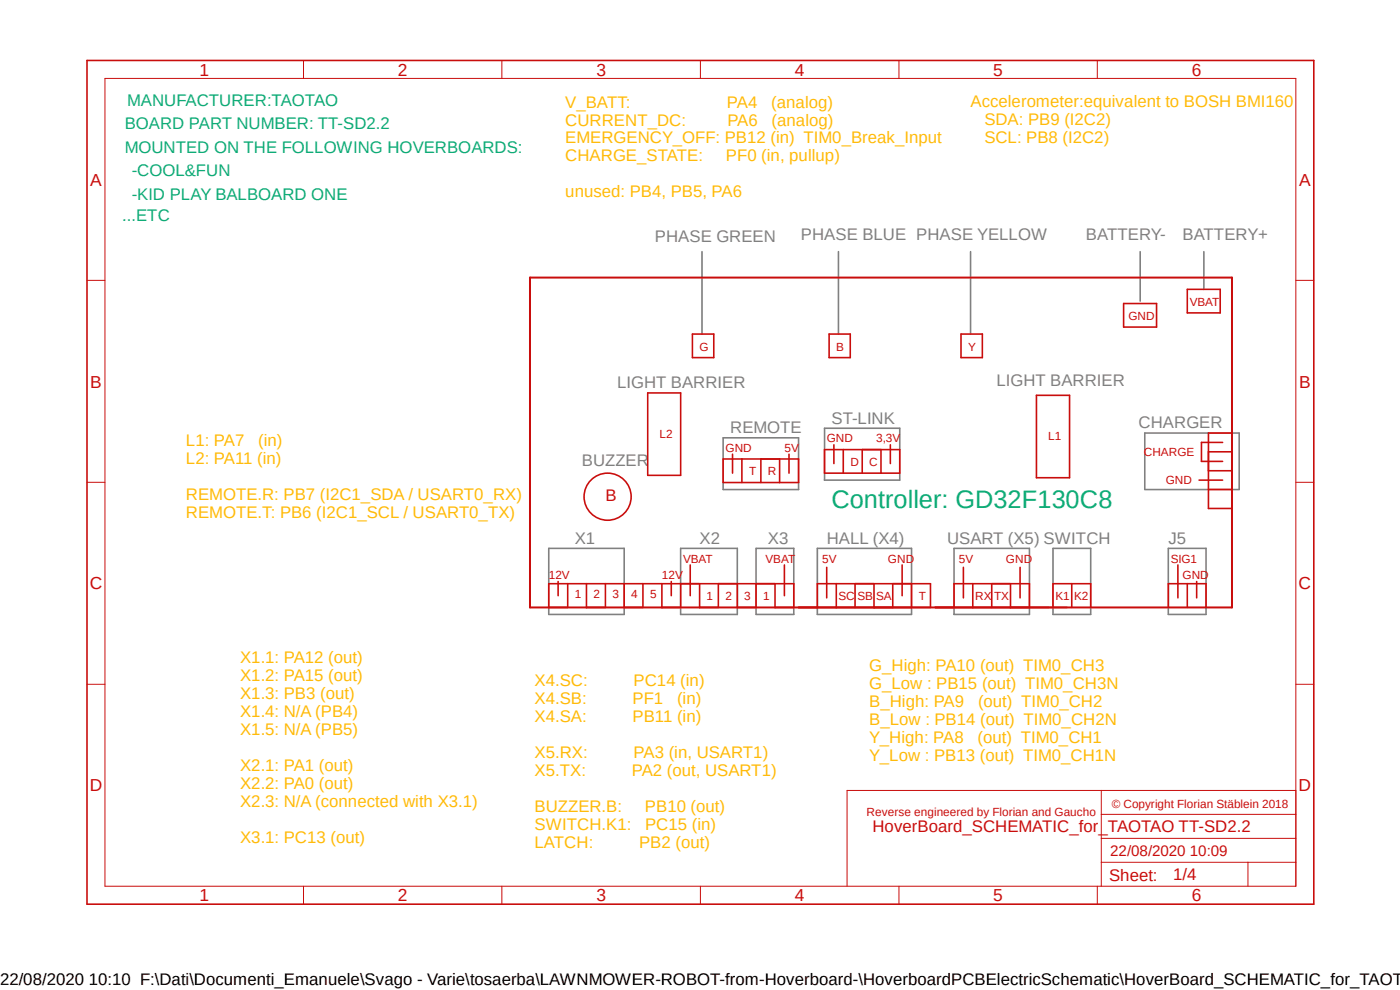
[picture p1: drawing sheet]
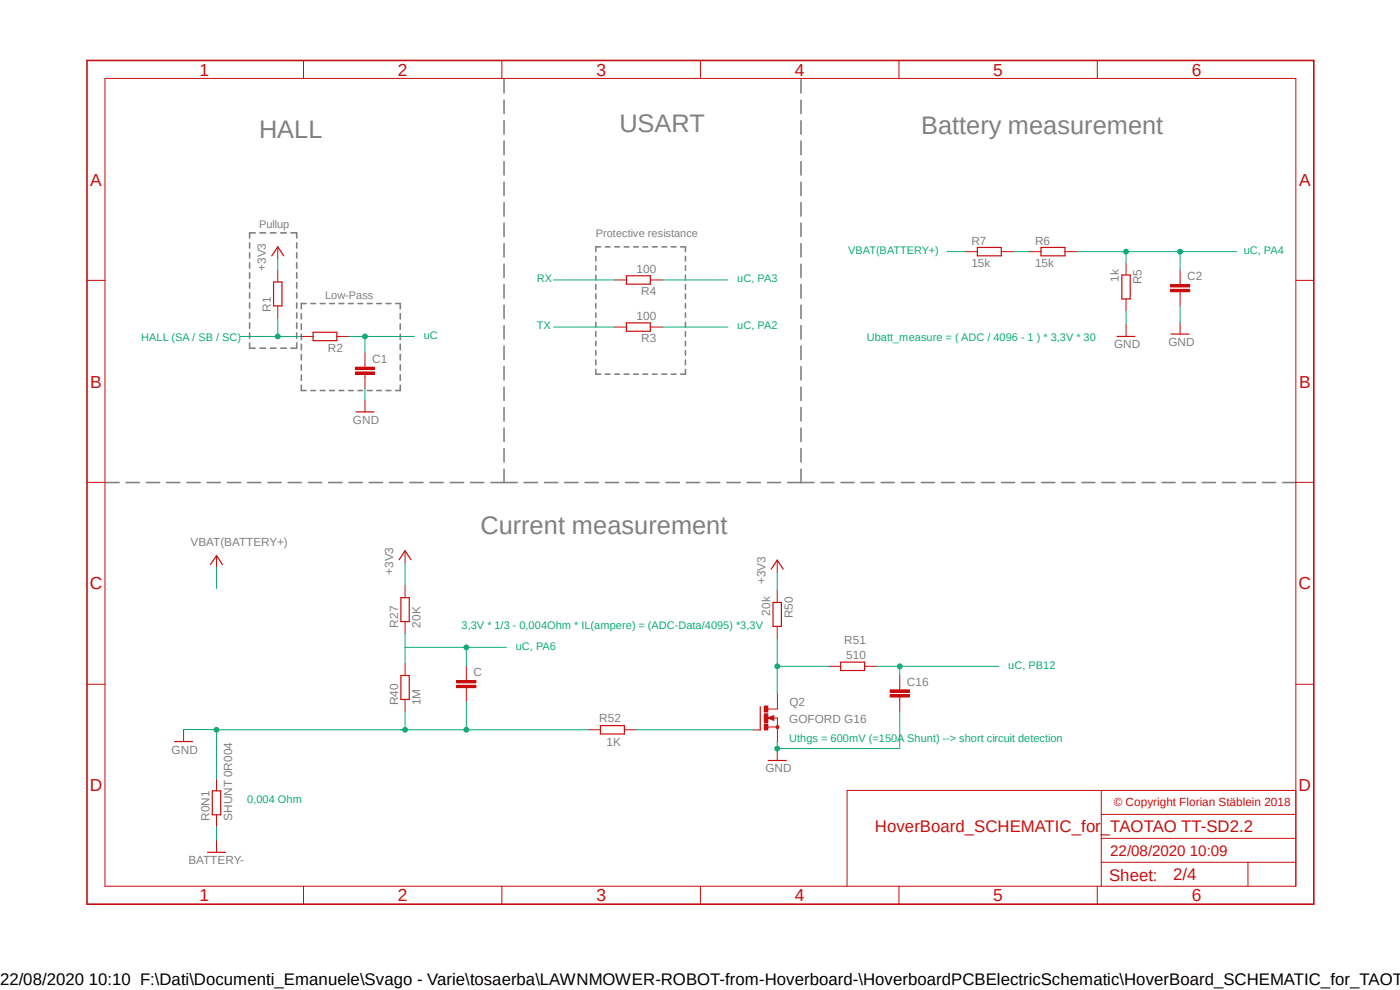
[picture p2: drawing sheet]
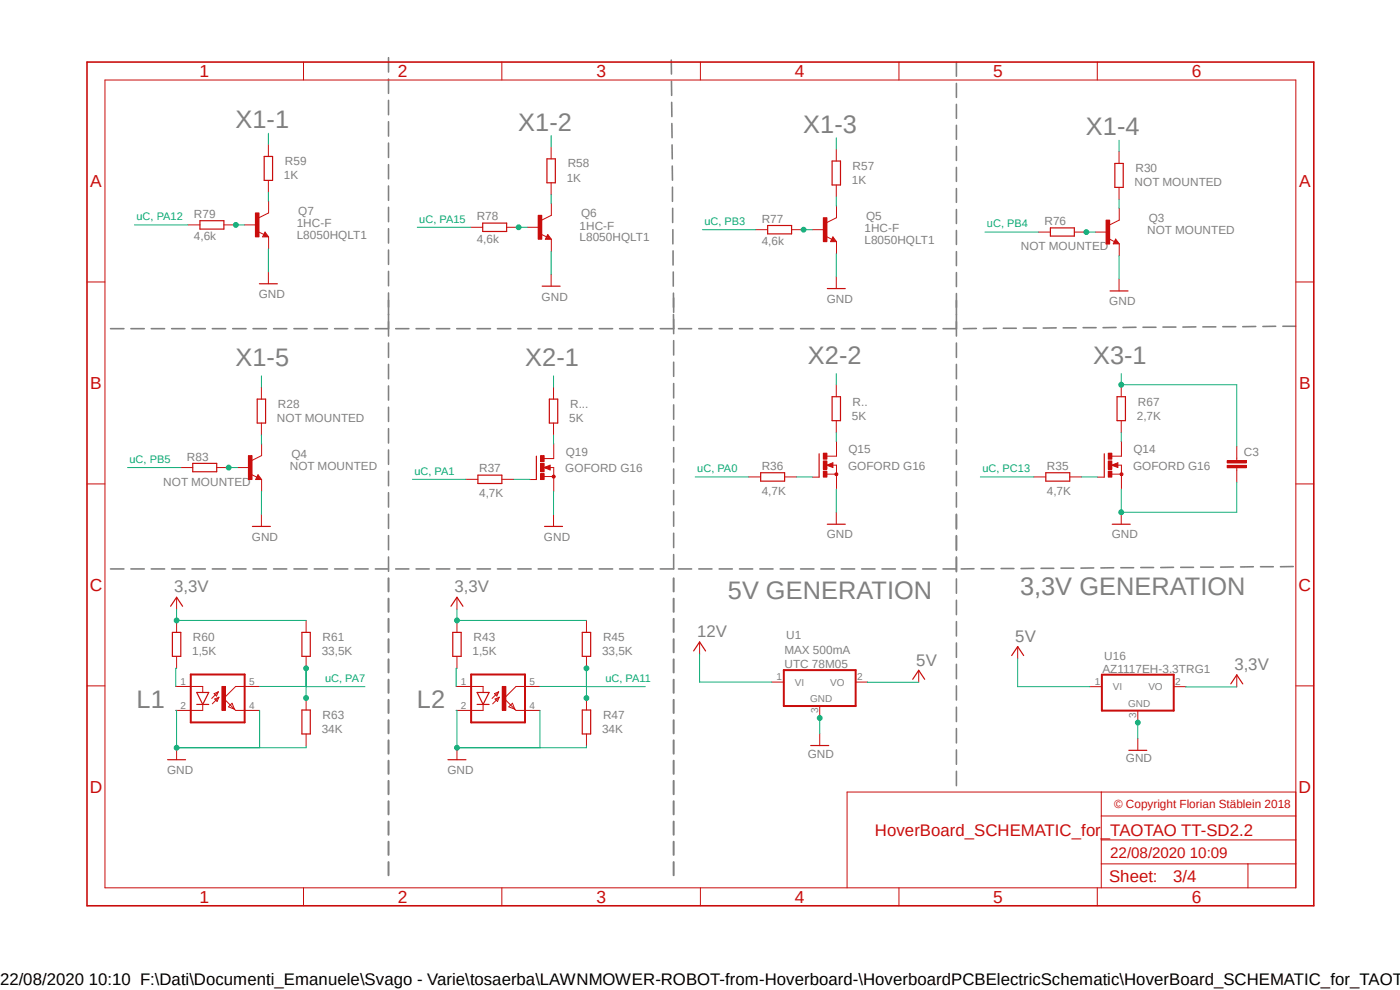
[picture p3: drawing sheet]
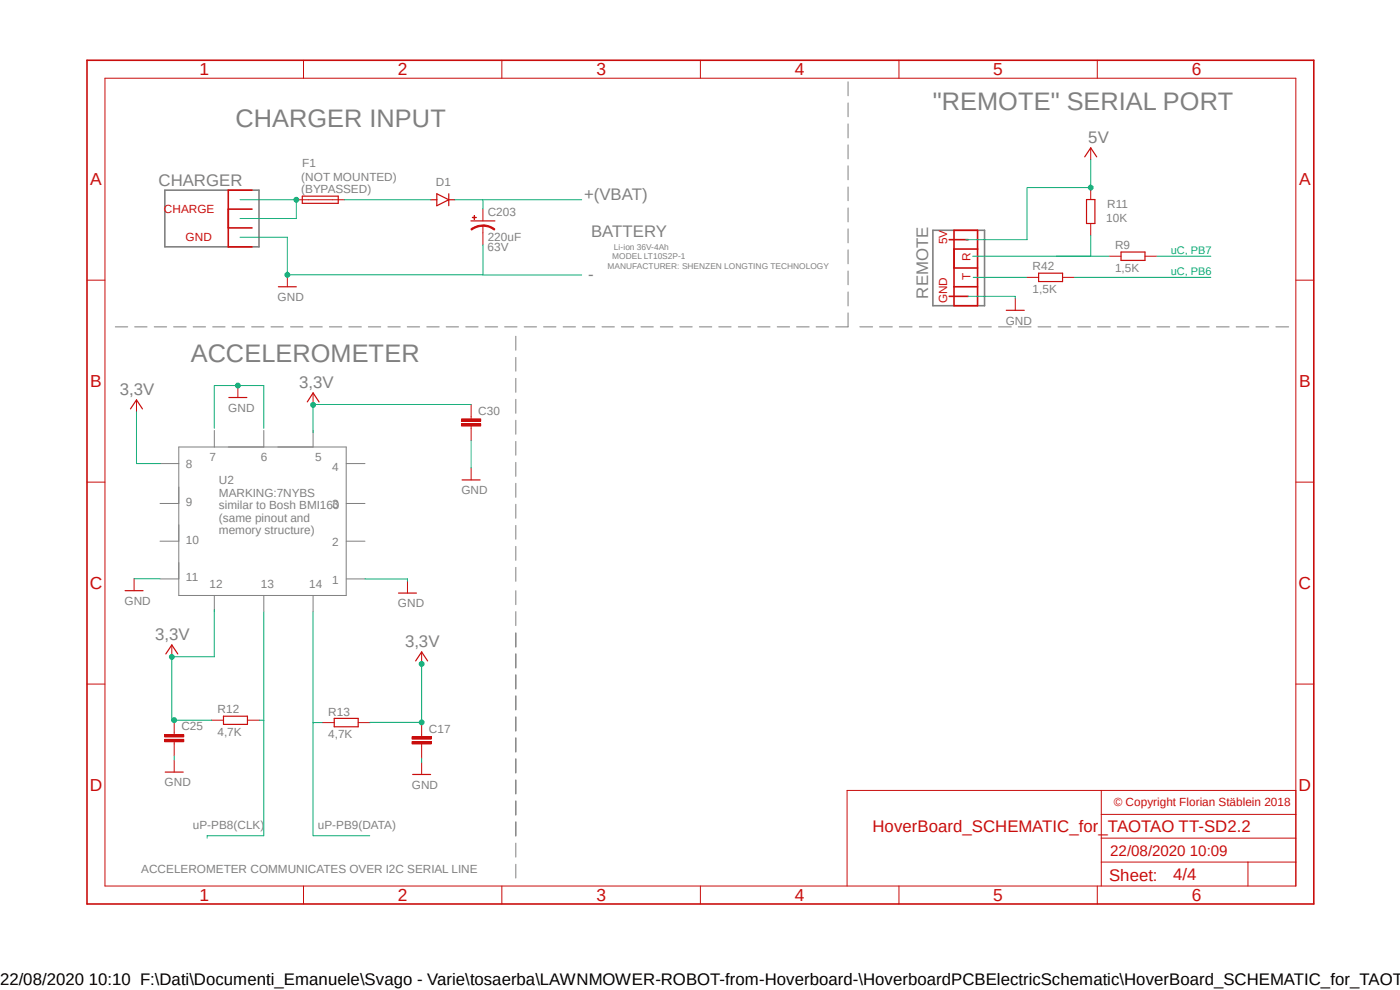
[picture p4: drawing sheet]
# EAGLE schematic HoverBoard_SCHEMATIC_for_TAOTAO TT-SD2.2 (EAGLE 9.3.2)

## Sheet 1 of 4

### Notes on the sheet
- MANUFACTURER:TAOTAO
- BOARD PART NUMBER: TT-SD2.2
- Accelerometer:equivalent to BOSH BMI160
     SDA: PB9 (I2C2)
     SCL: PB8 (I2C2)
- MOUNTED ON THE FOLLOWING HOVERBOARDS:
- -COOL&FUN
- V_BATT:                     PA4   (analog)
  CURRENT_DC:         PA6   (analog)
  EMERGENCY_OFF: PB12 (in)  TIM0_Break_Input
  CHARGE_STATE:     PF0 (in, pullup)
  
  unused: PB4, PB5, PA6
- -KID PLAY BALBOARD ONE
- ...ETC
- PHASE GREEN | PHASE BLUE | PHASE YELLOW | BATTERY- | BATTERY+
- VBAT
- GND
- G | B | Y
- LIGHT BARRIER | LIGHT BARRIER
- CHARGER
- ST-LINK
- REMOTE
- L2 | L1
- GND | 3,3V
- CHARGE
- GND | 5V
- BUZZER | D | C
- T | R | GND
- B
- Controller: GD32F130C8
- L1: PA7   (in)
  L2: PA11 (in)
  
  REMOTE.R: PB7 (I2C1_SDA / USART0_RX)
  REMOTE.T: PB6 (I2C1_SCL / USART0_TX)
- X1 | X2 | X3 | HALL (X4) | USART (X5) | SWITCH | J5
- VBAT | VBAT | 5V | GND | 5V | GND | SIG1
- 12V | 12V | GND
- 1 | 2 | 3 | 4 | 5 | 1 | 2 | 3 | 1 | SC | SB | SA | T | RX | TX | K1 | K2
- G_High: PA10 (out)  TIM0_CH3
  G_Low : PB15 (out)  TIM0_CH3N
  B_High: PA9   (out)  TIM0_CH2
  B_Low : PB14 (out)  TIM0_CH2N
  Y_High: PA8   (out)  TIM0_CH1
  Y_Low : PB13 (out)  TIM0_CH1N
- © Copyright Florian Stäblein 2018
- Reverse engineered by Florian and Gaucho
- X1.1: PA12 (out)
  X1.2: PA15 (out)
  X1.3: PB3 (out)
  X1.4: N/A (PB4)
  X1.5: N/A (PB5)
  
  X2.1: PA1 (out)
  X2.2: PA0 (out)
  X2.3: N/A (connected with X3.1)
  
  X3.1: PC13 (out)
- X4.SC:          PC14 (in)
  X4.SB:          PF1   (in)
  X4.SA:          PB11 (in)
  
  X5.RX:          PA3 (in, USART1)
  X5.TX:          PA2 (out, USART1)
  
  BUZZER.B:     PB10 (out)
  SWITCH.K1:   PC15 (in)
  LATCH:          PB2 (out)

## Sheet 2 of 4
Q2 (N-MOSFET_SYMBOL): MDOEL: GOFORD G16

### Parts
C  C-EU025-025X050  [C025-025X050]
C1  C-EU025-025X050  [C025-025X050]
C2  C-EU025-025X050  [C025-025X050]
C16  C-EU025-025X050  [C025-025X050]
R0N1  SHUNT 0R004  R-EU_0207/2V  [0207/2V]
R1  R-EU_0207/2V  [0207/2V]
R2  R-EU_0207/2V  [0207/2V]
R3  100  R-EU_0207/2V  [0207/2V]
R4  100  R-EU_0207/2V  [0207/2V]
R5  1k  R-EU_0207/2V  [0207/2V]
R6  15k  R-EU_0207/2V  [0207/2V]
R7  15k  R-EU_0207/2V  [0207/2V]
R27  20K  R-EU_0207/2V  [0207/2V]
R40  1M  R-EU_0207/2V  [0207/2V]
R50  20k  R-EU_0207/2V  [0207/2V]
R51  510  R-EU_0207/2V  [0207/2V]
R52  1K  R-EU_0207/2V  [0207/2V]

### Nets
+3V3: R1.2 R27.2 R50.1 ; also sheet 3,4
GND: C1.2 C2.2 C16.2 R0N1.1 R0N1.2 R5.2 R40.1 ; also sheet 3,4
N$1: R1.1 R2.2
N$2: C1.1 R2.1
N$3: R4.2
N$4: R4.1
N$5: R3.2
N$6: R3.1
N$7: R7.1
N$8: R6.1 R7.2
N$9: C2.1 R5.1 R6.2
N$10: C.2 R52.2
N$12: R50.2 R51.2
N$13: C16.1 R51.1
N$48: R40.2
N$49: C.1 R27.1
N$62: R52.1

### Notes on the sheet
- HALL | USART | Battery measurement
- Pullup
- Protective resistance
- VBAT(BATTERY+) | uC, PA4
- RX | uC, PA3
- Low-Pass
- TX | uC, PA2
- HALL (SA / SB / SC) | uC | Ubatt_measure = ( ADC / 4096 - 1 ) * 3,3V * 30
- Current measurement
- 3,3V * 1/3 - 0,004Ohm * IL(ampere) = (ADC-Data/4095) *3,3V
- uC, PA6
- uC, PB12
- Uthgs = 600mV (=150A Shunt) --> short circuit detection
- 0,004 Ohm
- © Copyright Florian Stäblein 2018

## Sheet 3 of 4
Q14 (N-MOSFET_SYMBOL): MDOEL: GOFORD G16
Q15 (N-MOSFET_SYMBOL): MDOEL: GOFORD G16
Q19 (N-MOSFET_SYMBOL): MDOEL: GOFORD G16

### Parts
C3  C-EU025-025X050  [C025-025X050]
L  CNY17F  [DIL06]
L1  CNY17F  [DIL06]
Q3  BC849  [SOT23]
Q4  BC849  [SOT23]
Q5  BC849  [SOT23]
Q6  BC849  [SOT23]
Q7  BC849  [SOT23]
R28  NOT MOUNTED  R-EU_0207/2V  [0207/2V]
R30  NOT MOUNTED  R-EU_0207/2V  [0207/2V]
R35  4,7K  R-EU_0207/2V  [0207/2V]
R36  4,7K  R-EU_0207/2V  [0207/2V]
R37  4,7K  R-EU_0207/2V  [0207/2V]
R43  1,5K  R-EU_0207/2V  [0207/2V]
R45  33,5K  R-EU_0207/2V  [0207/2V]
R47  34K  R-EU_0207/2V  [0207/2V]
R57  1K  R-EU_0207/2V  [0207/2V]
R58  1K  R-EU_0207/2V  [0207/2V]
R59  1K  R-EU_0207/2V  [0207/2V]
R60  1,5K  R-EU_0207/2V  [0207/2V]
R61  33,5K  R-EU_0207/2V  [0207/2V]
R63  34K  R-EU_0207/2V  [0207/2V]
R67  2,7K  R-EU_0207/2V  [0207/2V]
R76  NOT MOUNTED  R-EU_0207/2V  [0207/2V]
R77  4,6k  R-EU_0207/2V  [0207/2V]
R78  4,6k  R-EU_0207/2V  [0207/2V]
R79  4,6k  R-EU_0207/2V  [0207/2V]
R83  NOT MOUNTED  R-EU_0207/2V  [0207/2V]
R..  5K  R-EU_0207/2V  [0207/2V]
R...  5K  R-EU_0207/2V  [0207/2V]
U1  7805DT  [TO252]
U16  7805DT  [TO252]

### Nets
+3V3: R43.2 R45.2 R60.2 R61.2 U1.1(VI) U1.2(VO) U16.1(VI) U16.2(VO) ; also sheet 2,4
GND: C3.2 L1.2(C) L1.4(EMIT) L.2(C) L.4(EMIT) R47.1 R63.1 U1.3(GND) U16.3(GND) ; also sheet 2,4
N$11: R....1
N$14: R59.1
N$15: R79.1
N$16: R58.1
N$17: Q6.1(B) R78.2
N$18: R78.1
N$19: R57.1
N$20: L.1(A) R60.1
N$21: R59.2
N$22: R58.2
N$23: Q7.1(B) R79.2
N$24: Q5.1(B) R77.2
N$25: R77.1
N$26: R30.1
N$27: Q3.1(B) R76.2
N$28: R76.1
N$29: R28.1
N$30: Q4.1(B) R83.2
N$31: R83.1
N$32: R57.2
N$33: R30.2
N$34: R28.2
N$35: L.5(COL) R61.1 R63.2
N$36: L1.1(A) R43.1
N$37: L1.5(COL) R45.1 R47.2
N$50: R37.2
N$51: R37.1
N$52: R....2
N$53: R...1
N$54: R...2
N$55: R36.1
N$56: R36.2
N$57: R67.1
N$58: C3.1 R67.2
N$59: R35.1
N$60: R35.2
Unconnected: Q3.2(E) Q3.3(C) Q4.2(E) Q4.3(C) Q5.2(E) Q5.3(C) Q6.2(E) Q6.3(C) Q7.2(E) Q7.3(C)

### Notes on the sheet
- X1-1 | X1-2 | X1-3 | X1-4
- uC, PA12 | uC, PA15
- uC, PB3 | uC, PB4
- X1-5 | X2-1 | X2-2 | X3-1
- uC, PB5
- uC, PA1 | uC, PA0 | uC, PC13
- 3,3V | 3,3V | 3,3V GENERATION
- 5V GENERATION
- 12V | 5V
- 5V | 3,3V
- uC, PA7 | uC, PA11
- L1 | L2
- © Copyright Florian Stäblein 2018

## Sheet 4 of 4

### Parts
C17  C-EU025-025X050  [C025-025X050]
C25  C-EU025-025X050  [C025-025X050]
C30  C-EU025-025X050  [C025-025X050]
C203  220uF  CPOL-USB45181B  [B45181B]
D1  ES2D  [SMB]
F1  19559  [19559]
R9  1,5K  R-EU_0207/2V  [0207/2V]
R11  10K  R-EU_0207/2V  [0207/2V]
R12  4,7K  R-EU_0207/2V  [0207/2V]
R13  4,7K  R-EU_0207/2V  [0207/2V]
R42  1,5K  R-EU_0207/2V  [0207/2V]

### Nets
+3V3: C17.1 C25.1 C30.1 R11.2 R12.1 R13.2 ; also sheet 2,3
GND: C17.2 C25.2 C30.2 C203.- ; also sheet 2,3
N$38: F1.1
N$39: D1.A F1.2
N$40: C203.+ D1.C
N$42: R9.2
N$43: R9.1
N$44: R11.1
N$45: R42.1
N$46: R42.2
N$61: R12.2
N$63: R13.1

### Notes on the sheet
- "REMOTE" SERIAL PORT
- CHARGER INPUT
- 5V
- CHARGER
- +(VBAT)
- CHARGE
- BATTERY
- GND
- Li-ion 36V-4Ah | 5V
- MODEL LT10S2P-1 | uC, PB7
- R
- - | MANUFACTURER: SHENZEN LONGTING TECHNOLOGY
- uC, PB6
- T
- REMOTE
- GND
- ACCELEROMETER
- 3,3V
- 3,3V
- 7              6               5
- U2
  MARKING:7NYBS
  similar to Bosh BMI160
  (same pinout and 
  memory structure)
- 8
  
  
  9
  
  
  10
  
  
  11
- 4
  
  
  3
  
  
  2
  
  
  1
- 12            13           14
- 3,3V
- 3,3V
- © Copyright Florian Stäblein 2018
- uP-PB8(CLK) | uP-PB9(DATA)
- ACCELEROMETER COMMUNICATES OVER I2C SERIAL LINE
